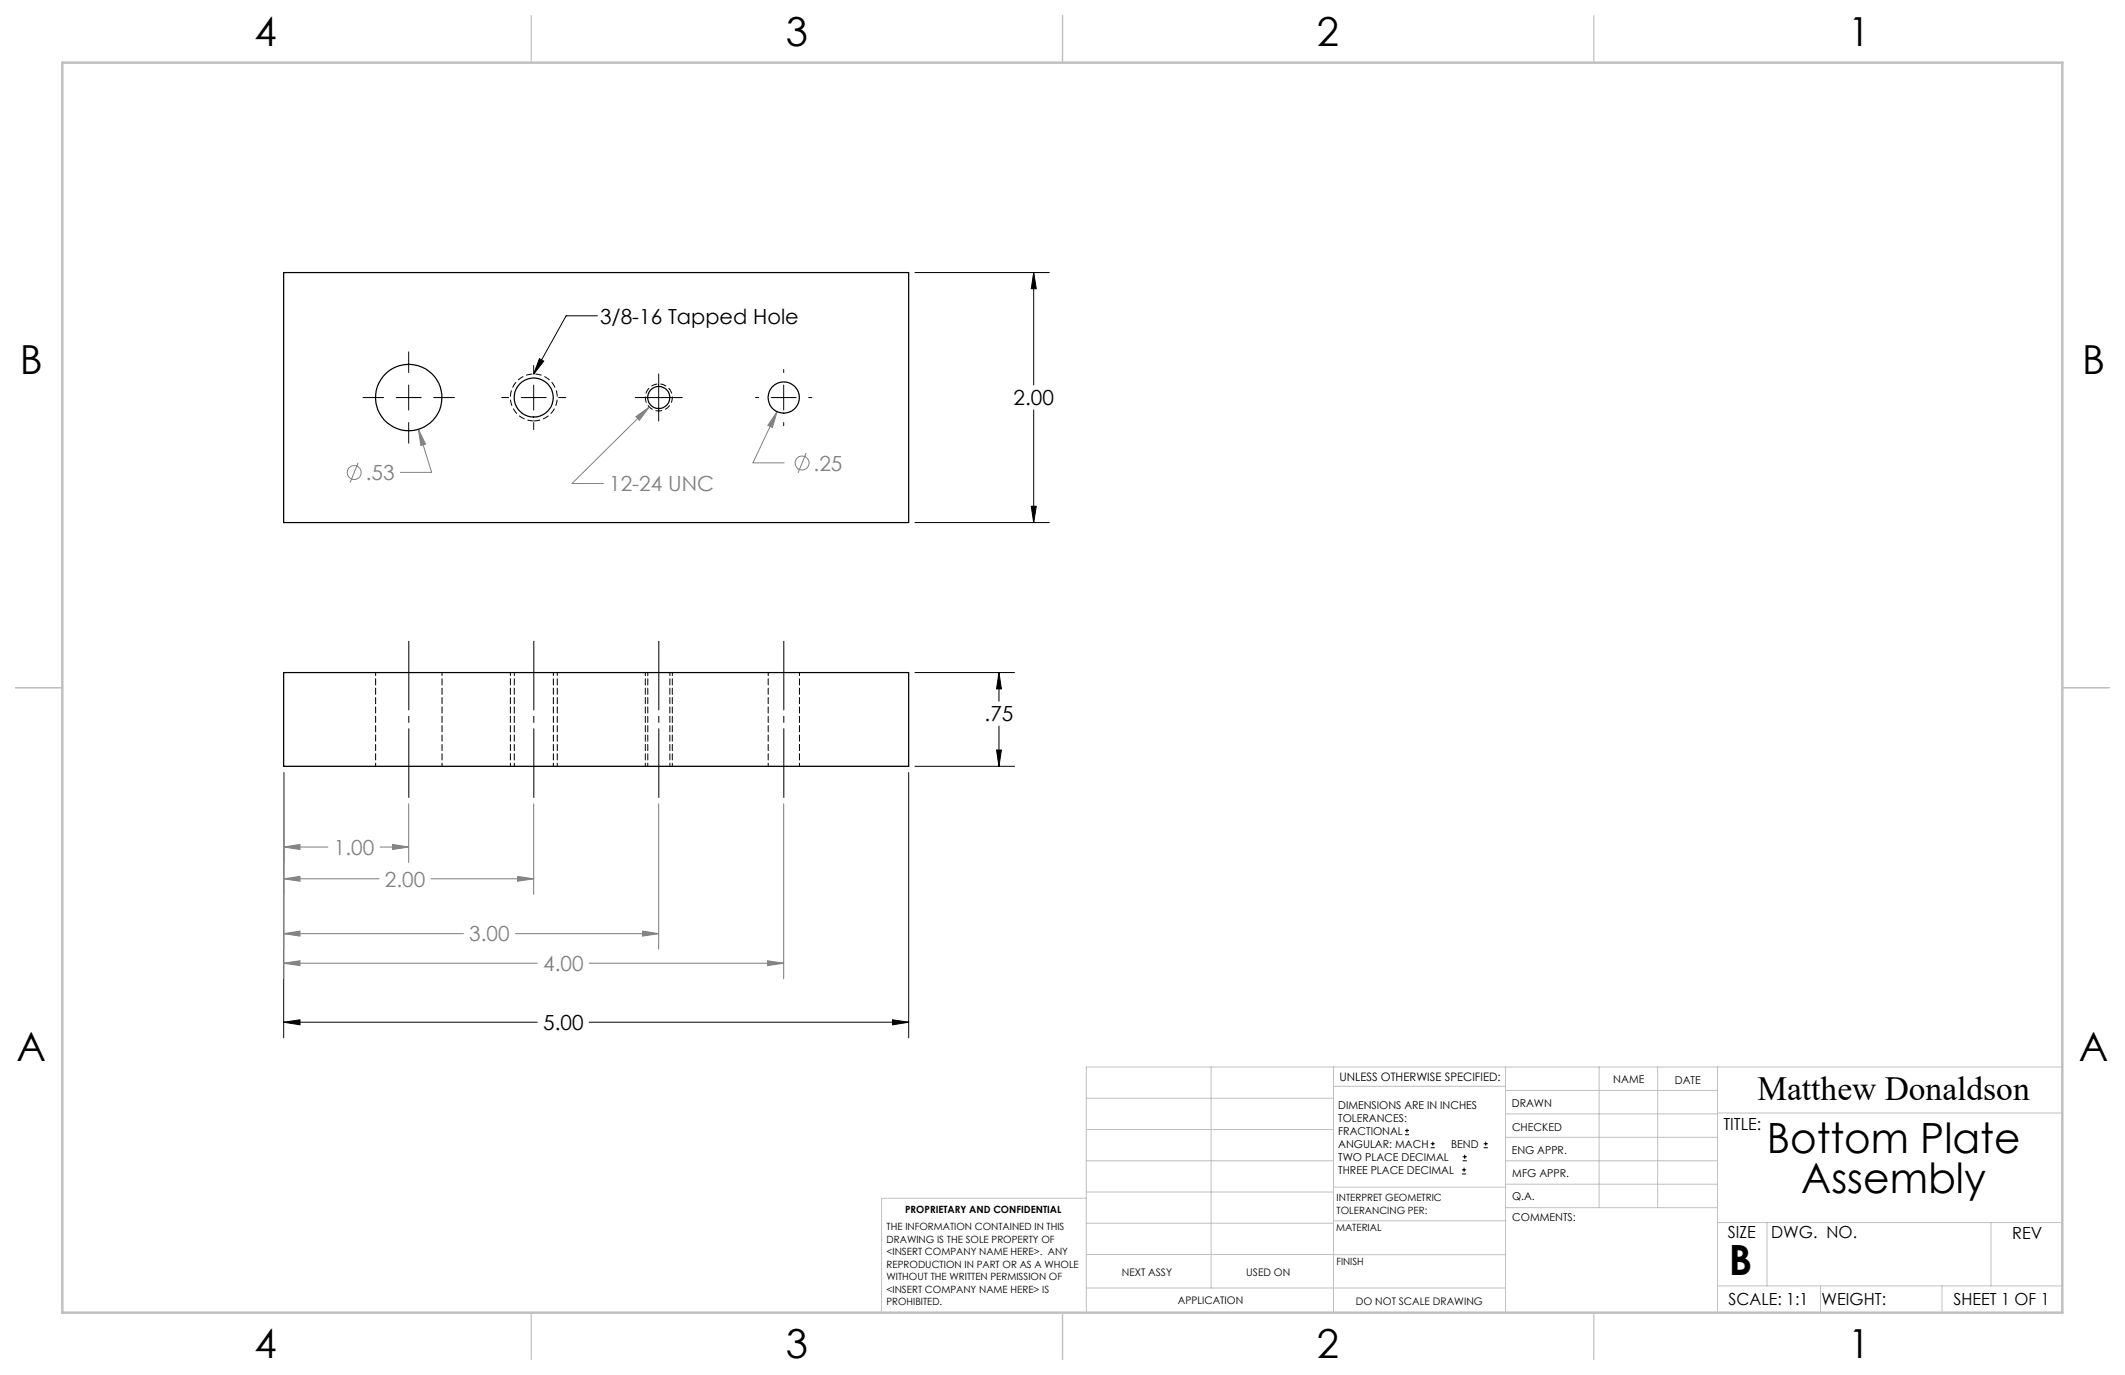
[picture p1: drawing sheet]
<svg xmlns="http://www.w3.org/2000/svg" width="432mm" height="279mm" viewBox="0 0 432 279" stroke-linecap="round" stroke-linejoin="round" font-family="sans-serif">
<g fill="none" stroke="#808080" stroke-width=".2">
<path d="M72.8 94l-1.6 4M85 87.2l1.5 3-1 .3zM85 87.2l2.7 8.8h-6.3M129.2 84.7l2.7-2-2 2.7zM131.9 82.7l-15.7 15.5h6.4M157.9 83.6l-.9 3.3-1-.5zM157.9 83.6l-4.9 10.5h6.3M163.8 92.1l-1.6 4M57.6 157v41.9M57.6 172.1l3.4-.5v1zM57.6 178.6l3.4-.5v1zM57.6 172.1h9"/>
<path d="M57.6 178.6h19.4M77.2 172.1h5.8M79.8 171.6l3.2 .5-3.2 .5zM83 163.3v12M87.6 178.6h20.8M105.2 178.1l3.2 .5-3.2 .5zM108.4 163.3v18.5M133.8 163.3v29.6M159.2 163.3v35.6M57.6 189.7l3.4-.5v1zM57.6 195.7l3.4-.5v1zM57.6 189.7h36.6"/>
<path d="M57.6 195.7h51.6M104.7 189.7h29.1M119.7 195.7h39.5M130.6 189.2l3.2 .5-3.2 .5zM156 195.2l3.2 .5-3.2 .5z"/>
<circle cx="72" cy="96" r="1.41"/>
<circle cx="163" cy="94.1" r="1.42"/>
</g>
<g fill="none" stroke="#000" stroke-width=".2">
<path d="M185.9 55.4h27.3M210 55.4v22.8M210 55.4l.6 3.3h-1zM83 71.5v4.2M83 78.2v5.1M108.4 74.3v1.4M108.4 78.2v5.1M109.6 72.9l.9 .5-2.1 2.6zM121.4 64.2h-6.4l-6.6 11.8M133.8 76v9.5M159.2 75.1v.6M159.2 78.2v5.1"/>
<path d="M73.8 80.8h4.2M80.5 80.8h5.1M83 85.9v4.2M88.1 80.8h4.3M102 80.8h1.4M105.9 80.8h5.1M108.4 85.9v1.4M113.5 80.8h1.5M129.1 80.8h9.5M153.5 80.8h.7M156.7 80.8h5.1M159.2 85.9v.6"/>
<path d="M164.3 80.8h.7M210 83.3v22.9M185.9 106.2h27.3M209.6 102.9h1l-.6 3.3zM185.9 136.7h20.3M203 136.7v5.8M203 136.7l.5 3.3h-1zM57.6 157v53.9M184.6 157v53.9M185.9 155.7h20.3M202.5 152.4h1l-.5 3.3zM203 147.5v8.2"/>
<path d="M57.6 207.7h51.6M57.6 207.7l3.4-.5v1zM119.7 207.7h64.9M181.4 207.2l3.2 .5-3.2 .5zM285.5 230.6h.8M285.5 229.7h.8M285.9 229.3v.9M290.7 233.2h.8M290.7 232.4h.8M291.1 232v.8M297.1 238.5h.8M297.1 237.7h.8"/>
<path d="M297.2 235.9h.9M297.2 235.1h.9M297.5 237.3v.8M297.6 234.6v.9M301.5 233.2h.8M301.5 232.4h.8M301.9 232v.8"/>
</g>
<path d="M108.5 85.5a4.8 4.8 0 0 1-4.2-7 4.8 4.8 0 0 1 8.2-.3 4.8 4.8 0 0 1-3.7 7.3h-.3" fill="none" stroke="#000" stroke-width=".2" stroke-dasharray="1.3 .6" stroke-linecap="butt"/>
<path d="M133.9 83.5a2.74 2.74 0 0 1-2.4-4 2.74 2.74 0 0 1 4.7-.2 2.74 2.74 0 0 1-2.1 4.2h-.2" fill="none" stroke="#000" stroke-width=".2" stroke-dasharray="1.3 .6" stroke-dashoffset=".6" stroke-linecap="butt"/>
<path d="M83.1 162.1v-31.8M108.5 162.1v-31.8M133.9 162.1v-31.8M159.3 162.1v-31.8" fill="none" stroke="#000" stroke-width=".2" stroke-dasharray="15.2 1.3 1.3 1.3" stroke-dashoffset="1.3"/>
<g fill="none" stroke="#c0c0c0" stroke-width=".2">
<path d="M246.1 216.8v44.9M271 216.8v49.9M305.9 216.8v49.9M324.9 216.8v28.6M336.8 216.8v28.6M349 216.8v49.9M419.1 216.8h-198.4v49.9M220.7 235.9h50.3M220.7 229.5h50.3M220.7 223.2h50.3M271 220.7h34.9M305.9 231.1h43.1"/>
<path d="M305.9 226.3h43.1M305.9 221.6h43.1M305.9 235.9h43.1M349 226.2h70.1M220.7 248.6h50.3M220.7 242.2h50.3M220.7 254.9h50.3M220.7 243.5h-41.6v23.2M271 255h34.9M271 248.1h35M271 241.2h35M305.9 240.6h43.1"/>
<path d="M306 245.4h43M349 248.4h70.1M359.1 248.4v12.9M404.6 248.4v12.9M220.7 261.7h85.2M349 261.3h70.1M369.9 261.3v5.4M394.6 261.3v5.4"/>
</g>
<path d="M108 3.2v9.5M215.9 3.2v9.5M323.8 3.2v9.5M3.1 139.7h9.6M419.1 139.7h9.5M108 266.7v9.6M215.9 266.7v9.6M323.8 266.7v9.6" fill="none" stroke="#c0c0c0" stroke-width=".25"/>
<path d="M12.7 12.7h406.4v254h-406.4z" fill="none" stroke="#c0c0c0" stroke-width=".5"/>
<path d="M103.7 136.7v19M113.2 136.7v19M131.1 136.7v19M136.6 136.7v19" fill="none" stroke="#000" stroke-width=".2" stroke-dasharray="1.3 .6" stroke-dashoffset=".6"/>
<path d="M202.5 152.4h1l-.5 3.3zM203 136.7l.5 3.3h-1zM57.6 207.7l3.4-.5v1zM181.4 207.2l3.2 .5-3.2 .5zM210 55.4l.6 3.3h-1zM209.6 102.9h1l-.6 3.3z" fill="#000"/>
<path d="M79.8 171.6l3.2 .5-3.2 .5zM57.6 172.1l3.4-.5v1zM105.2 178.1l3.2 .5-3.2 .5zM57.6 178.6l3.4-.5v1zM130.6 189.2l3.2 .5-3.2 .5zM57.6 189.7l3.4-.5v1zM156 195.2l3.2 .5-3.2 .5zM57.6 195.7l3.4-.5v1zM85 87.2l.5 3.3 1-.3zM129.2 84.7l.7 .7 2-2.7zM157.9 83.6l-1.9 2.8 1 .5z" fill="#808080"/>
<path d="M109.6 72.9l.9 .5-2.1 2.6z" fill="#000"/>
<g fill="none" stroke="#000" stroke-width=".25">
<path d="M57.6 55.4h127v50.8h-127zM57.6 136.7h127v19h-127z"/>
<circle cx="83.1" cy="80.8" r="6.7"/>
<circle cx="108.5" cy="80.8" r="4"/>
<circle cx="133.9" cy="80.8" r="2.25"/>
<circle cx="159.2" cy="80.8" r="3.2"/>
</g>
<path d="M76.3 136.7v19M104.5 136.7v19M131.6 136.7v19M156.1 136.7v19M89.8 155.7v-19M112.4 155.7v-19M136.1 155.7v-19M162.4 155.7v-19" fill="none" stroke="#000" stroke-width=".2" stroke-dasharray="1.3 .6" stroke-dashoffset=".6"/>
<g font-size="8.5">
<text x="359" y="234.3">Bottom Plate</text>
<text x="366" y="242.4">Assembly</text>
<text x="351.3" y="259">B</text>
</g>
<g font-size="8.1">
<text x="51.7" y="9.3">4</text>
<text x="159.7" y="9.3">3</text>
<text x="267.6" y="9.3">2</text>
<text x="375.6" y="9.3">1</text>
<text x="4" y="76">B</text>
<text x="423.1" y="76">B</text>
<text x="3.3" y="215.7">A</text>
<text x="422.4" y="215.7">A</text>
<text x="51.7" y="276">4</text>
<text x="159.7" y="276">3</text>
<text x="267.6" y="276">2</text>
<text x="375.6" y="276">1</text>
</g>
<text font-size="6.9" x="357.1" y="223.6">Matthew Donaldson</text>
<g font-size="4.2">
<text x="121.9" y="65.8">3/8-16 Tapped Hole</text>
<text x="206" y="82.4">2.00</text>
<text x="200.1" y="146.6">.75</text>
<text x="110.4" y="209.3">5.00</text>
</g>
<g font-size="4.2" fill="#808080">
<text x="165.3" y="95.6">.25</text>
<text x="74.3" y="97.6">.53</text>
<text x="123.8" y="99.8">12-24 UNC</text>
<text x="67.8" y="173.7">1.00</text>
<text x="78.2" y="180.2">2.00</text>
<text x="95.4" y="191.3">3.00</text>
<text x="110.4" y="197.3">4.00</text>
</g>
<g font-size="3.4">
<text x="350.2" y="229.5">TITLE:</text>
<text x="351.1" y="251.6">SIZE</text>
<text x="359.9" y="251.6">DWG. NO.</text>
<text x="408.9" y="251.7">REV</text>
<text x="351.2" y="265.2">SCALE: 1:1</text>
<text x="370.1" y="265.3">WEIGHT:</text>
<text x="396.9" y="265.2">SHEET 1 OF 1</text>
</g>
<text font-size="2.4" x="272.2" y="219.7">UNLESS OTHERWISE SPECIFIED:</text>
<g font-size="2.2">
<text x="327.8" y="220.1">NAME</text>
<text x="340.3" y="220.2">DATE</text>
<text x="271.9" y="225.3">DIMENSIONS ARE IN INCHES</text>
<text x="271.9" y="227.9">TOLERANCES:</text>
<text x="307.2" y="224.9">DRAWN</text>
<text x="271.9" y="230.6">FRACTIONAL</text>
<text x="271.9" y="233.2">ANGULAR: MACH</text>
<text x="294.9" y="233.2">BEND</text>
<text x="307.3" y="229.8">CHECKED</text>
<text x="271.9" y="235.9">TWO PLACE DECIMAL</text>
<text x="271.9" y="238.5">THREE PLACE DECIMAL</text>
<text x="307.2" y="234.5">ENG APPR.</text>
<text x="307.3" y="239.2">MFG APPR.</text>
<text x="307.3" y="243.9">Q.A.</text>
<text x="307.3" y="248.1">COMMENTS:</text>
</g>
<g font-size="2.1">
<text x="227.9" y="259.2">NEXT ASSY</text>
<text x="253.3" y="259.2">USED ON</text>
<text x="239.3" y="265">APPLICATION</text>
<text x="275.5" y="265.1">DO NOT SCALE DRAWING</text>
</g>
<g font-size="2">
<text x="271.6" y="244.1">INTERPRET GEOMETRIC</text>
<text x="180.2" y="250">THE INFORMATION CONTAINED IN THIS</text>
<text x="183.9" y="246.4">PROPRIETARY AND CONFIDENTIAL</text>
<text x="271.5" y="250.2">MATERIAL</text>
<text x="271.6" y="246.6">TOLERANCING PER:</text>
<text x="180.2" y="252.5">DRAWING IS THE SOLE PROPERTY OF</text>
<text x="180.2" y="255.1">&lt;INSERT COMPANY NAME HERE&gt;. ANY</text>
<text x="180.2" y="257.6">REPRODUCTION IN PART OR AS A WHOLE</text>
<text x="271.5" y="257">FINISH</text>
<text x="180.2" y="260.1">WITHOUT THE WRITTEN PERMISSION OF</text>
<text x="180.2" y="262.6">&lt;INSERT COMPANY NAME HERE&gt; IS</text>
<text x="180.2" y="265.2">PROHIBITED.</text>
</g>
</svg>
